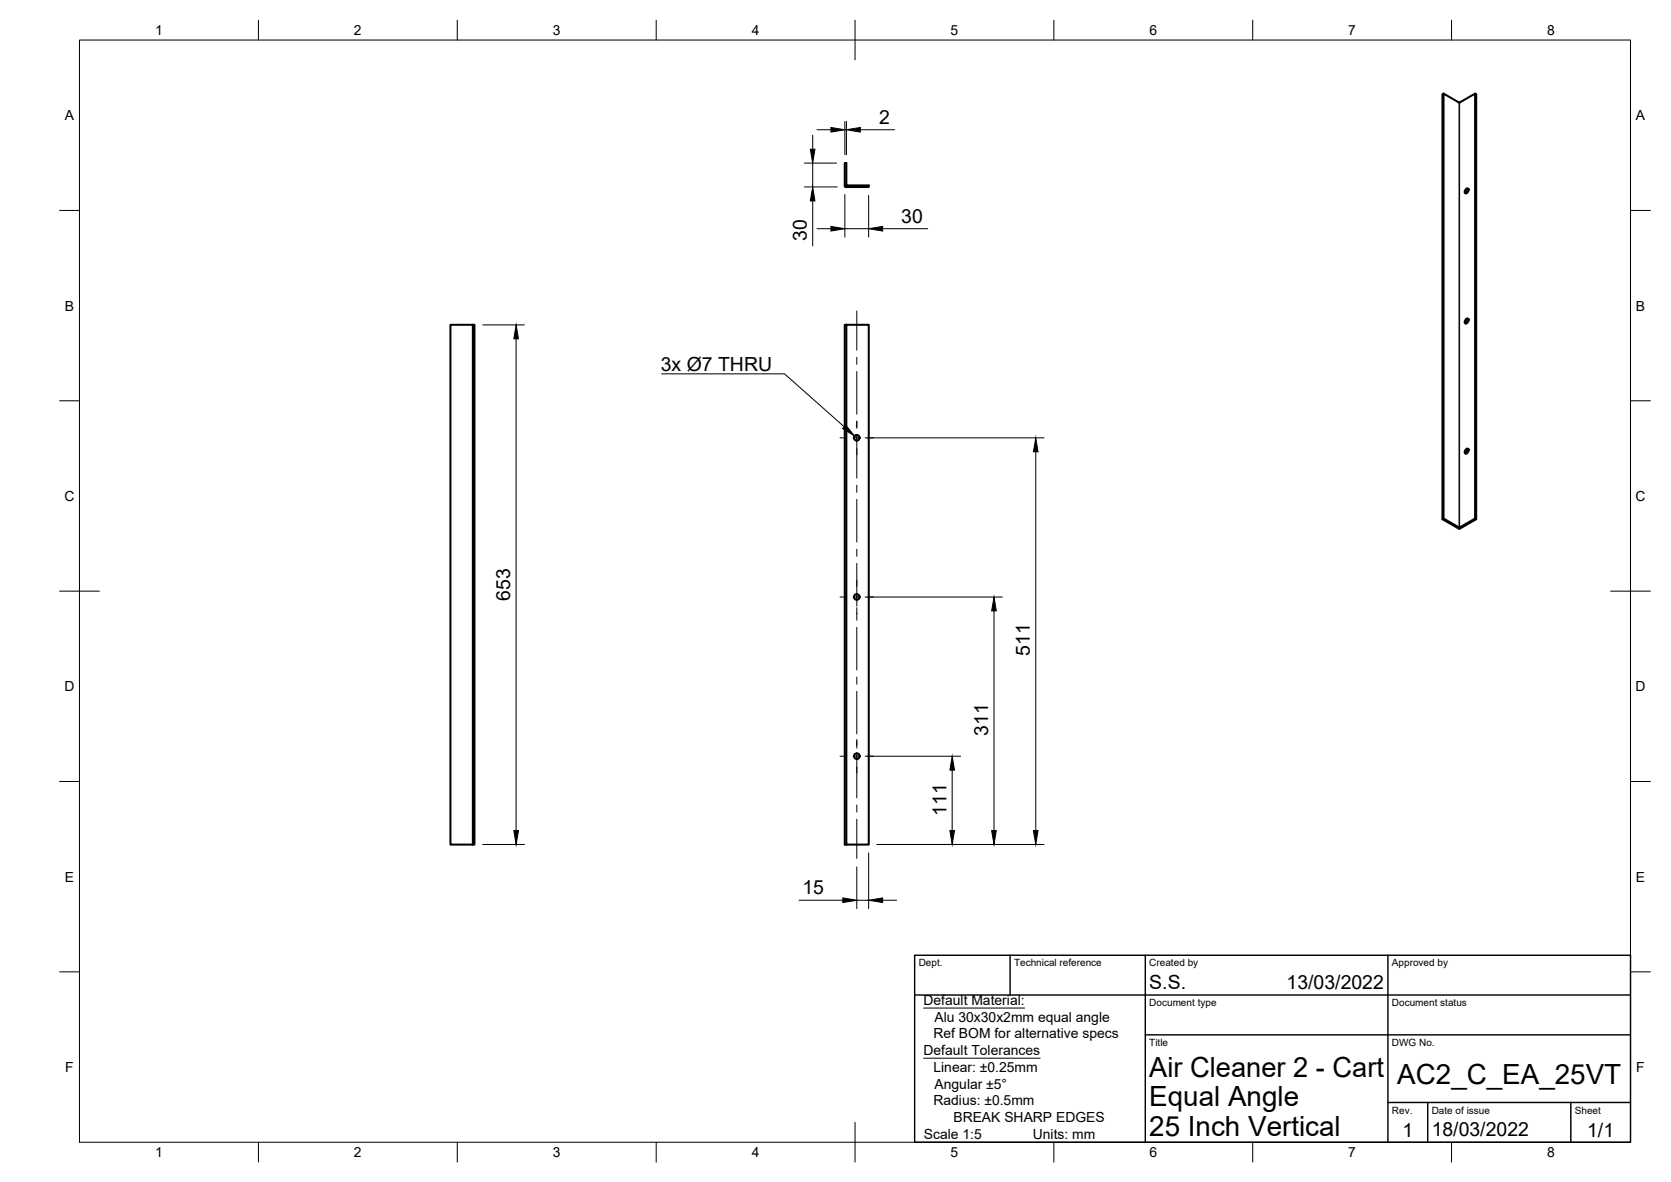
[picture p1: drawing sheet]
<svg xmlns="http://www.w3.org/2000/svg" width="420mm" height="297mm" viewBox="0 0 420 297" stroke-linecap="round" stroke-linejoin="round" font-family="sans-serif">
<!-- layer: Visible -->
<g fill="none" stroke="#000" stroke-width=".51">
<path d="M363 23.5l-.3 .2v106.8M366.9 25.8l-3.9-2.3v106.8l3.9 2.3M366.9 25.8h.1M367 25.8l3.9-2.3v106.8l-3.9 2.3M370.9 23.5l.3 .2v106.8M212.8 46.5v-5.5h-.4v5.8l.2 .2M212.8 46.5l5.6 .1v.4h-5.8M368.6 47.5l.4-.2a.71 .71 0 0 1 .1 .9 .71 .71 0 0 1-.8 .3v-.5zM369.3 47.5l-.6 .4-.1 .7M118.9 81.6h-5.6v130.6h5.6M118.9 81.6h.4v130.6h-.4zM212.8 81.6h5.6v130.6h-5.6z"/>
<path d="M212.8 81.6h-.4v130.6h.4M368.6 80.2l.4-.2a.71 .71 0 0 1 .1 .9 .71 .71 0 0 1-.8 .3v-.5zM369.3 80.2l-.6 .4-.1 .7M368.6 112.9l.4-.2a.71 .71 0 0 1 .1 .9 .71 .71 0 0 1-.8 .3v-.5zM369.3 112.9l-.6 .4-.1 .7M363 130.3l-.3 .2 4.1 2.3h.3M366.9 132.5h.1M370.9 130.3l.3 .2-4.1 2.3"/>
<circle cx="215.4" cy="110" r=".71"/>
<circle cx="215.4" cy="150" r=".71"/>
<circle cx="215.4" cy="190" r=".71"/>
</g>
<!-- layer: Visible Narrow -->
<path d="M366.9 25.8v106.8M367 25.8v106.8" fill="none" stroke="#000" stroke-width=".25"/>
<!-- layer: Border -->
<g fill="none" stroke="#000" stroke-width=".25">
<path d="M20 10.1h390v276.9h-390zM65 5.1v5M115 5.1v5M165 5.1v5M215 5.1v10M265 5.1v5M315 5.1v5M365 5.1v5M15 52.9h5M410 52.9h5M15 100.7h5M410 100.7h5"/>
<path d="M15 148.6h10M405 148.6h10M15 196.4h5M410 196.4h5M15 244.2h5M410 244.2h5M65 287v5M115 287v5M165 287v5M215 282.1v9.9M265 287v5M315 287v5"/>
<path d="M365 287v5"/>
</g>
<!-- layer: TitleBlock -->
<path d="M230 240.1h180v46.9h-180zM230 250h180M254 240.1v9.9M288 240.1v46.9M349 240.1v46.9M288 260.1h122M349 277.1h61M359 277.1v9.9M395 277.1v9.9" fill="none" stroke="#000" stroke-width=".36"/>
<!-- layer: Dimensions -->
<g fill="none" stroke="#000" stroke-width=".25">
<path d="M204.3 34v3.5M205.4 32.6h3.5M212.4 30.5v8.4M212.4 32.6h.4M212.8 30.5v8.4M216.3 32.6h8.6M202.2 41h8.1M202.2 47h8.3M204.3 41v6M204.3 50.5v11.3M205.4 57.5h3.5M212.4 48.9v10.7"/>
<path d="M212.4 57.5h6M218.4 49.1v10.5M221.9 57.5h11.3M121.4 81.6h10.5M129.8 85.1v123.6M217.5 110h45M260.4 113.5v95.2M217.5 150h34.5M249.9 153.5v55.2M217.5 190h24M239.4 193.5v15.2M121.4 212.2h10.5"/>
<path d="M215.4 217.8v10.5M218.4 214.3v14M220.5 212.2h42M200.9 226.2h11M215.4 226.2h3M221.9 226.2h3.5"/>
</g>
<g fill="#000" stroke="#000" stroke-width=".25">
<path d="M203.8 37.5h1.1l-.6 3.5zM208.9 32l3.5 .6-3.5 .6zM212.8 32.6l3.5-.6v1.2zM204.3 47l.6 3.5h-1.1zM208.9 56.9l3.5 .6-3.5 .6zM218.4 57.5l3.5-.6v1.2zM129.8 81.6l.6 3.5h-1.2zM260.4 110l.6 3.5h-1.2zM249.9 150l.6 3.5h-1.2zM239.4 190l.6 3.5h-1.2zM129.2 208.7h1.2l-.6 3.5zM238.8 208.7h1.2l-.6 3.5z"/>
<path d="M249.3 208.7h1.2l-.6 3.5zM259.8 208.7h1.2l-.6 3.5zM211.9 225.6l3.5 .6-3.5 .6zM218.4 226.2l3.5-.6v1.2z"/>
</g>
<!-- layer: Center Lines -->
<g fill="none" stroke="#000" stroke-width=".25">
<path d="M215.4 78.1v9.9M215.4 89.8v1.8M215.4 93.4v10.7M211.2 110h1.5M214.5 110h1.8M215.4 105.8v1.8M215.4 109.1v11M218.1 110h1.5M215.4 121.9v1.8M215.4 125.5v10.7M215.4 138v1.8M211.2 150h1.5"/>
<path d="M214.5 150h1.8M215.4 141.6v10.7M215.4 152.7v3.2M215.4 157.7v10.7M218.1 150h1.5M215.4 170.1v1.8M215.4 173.7v10.7M211.2 190h1.5M214.5 190h1.8M215.4 185.8v2.2M215.4 189.2v11.3M218.1 190h1.5"/>
<path d="M215.4 202.3v1.8M215.4 205.9v9.8"/>
</g>
<!-- layer: Annotations -->
<path d="M212.7 106.8l2.2 2.8-3-1.9z" fill="#000" stroke="#000" stroke-width=".25"/>
<path d="M166.4 93.9h30.9l15 13.4M232.2 253.3h25.4M232.2 265.9h29.3" fill="none" stroke="#000" stroke-width=".25"/>
<g font-size="7">
<text x="289" y="270.6">Air Cleaner 2 - Cart</text>
<text x="351.3" y="272.3">AC2_C_EA_25VT</text>
<text x="289" y="278.1">Equal Angle</text>
<text x="289" y="285.5">25 Inch Vertical</text>
</g>
<g font-size="4.9">
<text x="221.1" y="31.2">2</text>
<text x="226.6" y="56">30</text>
<text x="202.9" y="60.6" transform="rotate(-90 202.9 60.6)">30</text>
<text x="166.2" y="93.2">3x Ø7 THRU</text>
<text x="128.3" y="151" transform="rotate(-90 128.3 151)">653</text>
<text x="259" y="164.9" transform="rotate(-90 259 164.9)">511</text>
<text x="248.5" y="184.9" transform="rotate(-90 248.5 184.9)">311</text>
<text x="238" y="205" transform="rotate(-90 238 205)">111</text>
<text x="201.8" y="224.8">15</text>
<text x="289" y="248.5">S.S.</text>
<text x="323.5" y="248.5">13/03/2022</text>
<text x="352.6" y="285.7">1</text>
<text x="360" y="285.5">18/03/2022</text>
<text x="399.1" y="285.7">1/1</text>
</g>
<g font-size="3.5">
<text x="39" y="8.8">1</text>
<text x="89" y="8.8">2</text>
<text x="139" y="8.8">3</text>
<text x="189" y="8.8">4</text>
<text x="239" y="8.8">5</text>
<text x="289" y="8.8">6</text>
<text x="339" y="8.8">7</text>
<text x="389" y="8.8">8</text>
<text x="16.3" y="30.2">A</text>
<text x="411.3" y="30.2">A</text>
<text x="16.3" y="78">B</text>
<text x="411.3" y="78">B</text>
<text x="16.2" y="125.9">C</text>
<text x="411.2" y="125.9">C</text>
<text x="16.2" y="173.7">D</text>
<text x="411.2" y="173.7">D</text>
<text x="16.3" y="221.6">E</text>
<text x="411.3" y="221.6">E</text>
<text x="232.2" y="252.6">Default Material:</text>
<text x="235" y="256.8">Alu 30x30x2mm equal angle</text>
<text x="234.7" y="261">Ref BOM for alternative specs</text>
<text x="16.4" y="269.4">F</text>
<text x="232.2" y="265.2">Default Tolerances</text>
<text x="234.7" y="269.4">Linear: ±0.25mm</text>
<text x="411.4" y="269.4">F</text>
<text x="235" y="273.5">Angular ±5°</text>
<text x="234.7" y="277.7">Radius: ±0.5mm</text>
<text x="239.7" y="281.9">BREAK SHARP EDGES</text>
<text x="232.3" y="286.1">Scale 1:5</text>
<text x="259.7" y="286.1">Units: mm</text>
<text x="39" y="290.8">1</text>
<text x="89" y="290.8">2</text>
<text x="139" y="290.8">3</text>
<text x="189" y="290.8">4</text>
<text x="239" y="290.8">5</text>
<text x="289" y="290.8">6</text>
<text x="339" y="290.8">7</text>
<text x="389" y="290.8">8</text>
</g>
<g font-size="2.5">
<text x="231" y="242.9">Dept.</text>
<text x="255" y="242.9">Technical reference</text>
<text x="289" y="242.9">Created by</text>
<text x="350" y="242.9">Approved by</text>
<text x="289" y="252.8">Document type</text>
<text x="350" y="252.8">Document status</text>
<text x="289" y="262.9">Title</text>
<text x="350" y="262.9">DWG No.</text>
<text x="350" y="279.9">Rev.</text>
<text x="360" y="279.9">Date of issue</text>
<text x="396" y="279.9">Sheet</text>
</g>
</svg>
